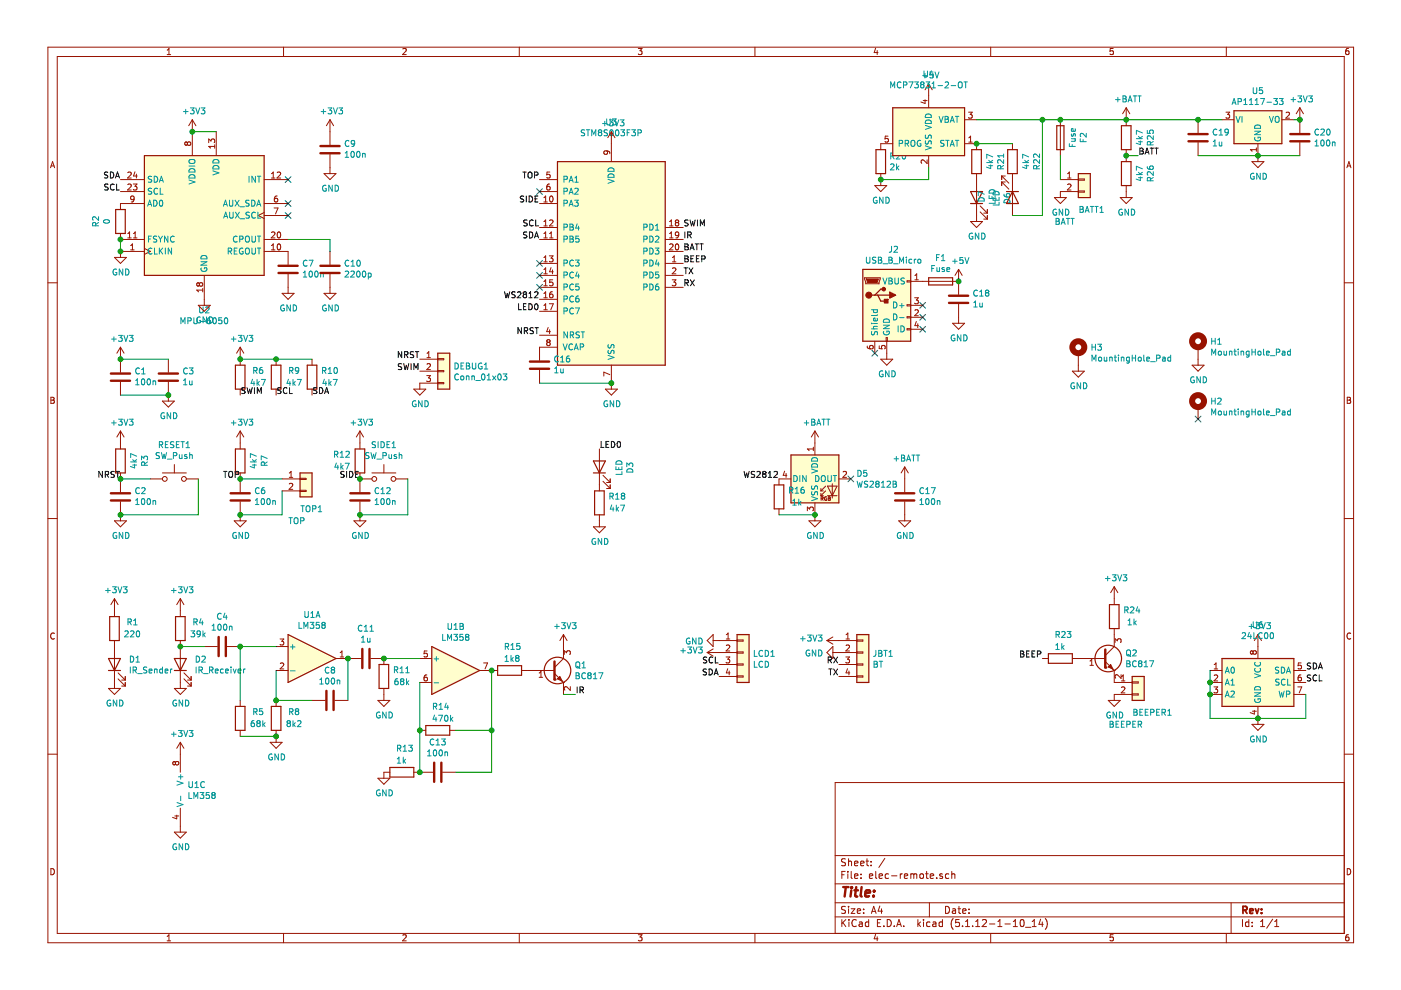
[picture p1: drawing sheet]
EESchema Schematic File Version 4
EELAYER 30 0
EELAYER END
$Descr A4 11693 8268
encoding utf-8
Sheet 1 1
Title ""
Date ""
Rev ""
Comp ""
Comment1 ""
Comment2 ""
Comment3 ""
Comment4 ""
$EndDescr
$Comp
L Sensor_Motion:MPU-6050 U2
U 1 1
P 1700 1800
F 0 "U2" H 1700 1011 50  0000 C CNN
F 1 "MPU-6050" H 1700 920 50  0000 C CNN
F 2 "Sensor_Motion:InvenSense_QFN-24_4x4mm_P0.5mm" H 1700 1000 50  0001 C CNN
F 3 "https://store.invensense.com/datasheets/invensense/MPU-6050_DataSheet_V3%204.pdf" H 1700 1650 50  0001 C CNN
	1    1700 1800
	1    0    0    -1  
$EndComp
$Comp
L Connector_Generic:Conn_01x02 BATT1
U 1 1
P 9050 1500
F 0 "BATT1" H 9000 1250 50  0000 L CNN
F 1 "BATT" H 8800 1150 50  0000 L CNN
F 2 "Connector_Molex:Molex_KK-254_AE-6410-02A_1x02_P2.54mm_Vertical" H 9050 1500 50  0001 C CNN
F 3 "~" H 9050 1500 50  0001 C CNN
	1    9050 1500
	1    0    0    -1  
$EndComp
$Comp
L Device:Fuse F2
U 1 1
P 8850 1150
F 0 "F2" V 8653 1150 50  0000 C CNN
F 1 "Fuse" V 8744 1150 50  0000 C CNN
F 2 "Fuse:Fuse_1210_3225Metric" V 8780 1150 50  0001 C CNN
F 3 "~" H 8850 1150 50  0001 C CNN
	1    8850 1150
	-1   0    0    1   
$EndComp
$Comp
L Connector:USB_B_Micro J2
U 1 1
P 7400 2550
F 0 "J2" H 7457 3017 50  0000 C CNN
F 1 "USB_B_Micro" H 7457 2926 50  0000 C CNN
F 2 "Connector_USB:USB_Micro-B_Molex-105017-0001" H 7550 2500 50  0001 C CNN
F 3 "~" H 7550 2500 50  0001 C CNN
	1    7400 2550
	1    0    0    -1  
$EndComp
$Comp
L Device:Fuse F1
U 1 1
P 7850 2350
F 0 "F1" V 7653 2350 50  0000 C CNN
F 1 "Fuse" V 7744 2350 50  0000 C CNN
F 2 "Fuse:Fuse_1210_3225Metric" V 7780 2350 50  0001 C CNN
F 3 "~" H 7850 2350 50  0001 C CNN
	1    7850 2350
	0    1    1    0   
$EndComp
$Comp
L power:GND #PWR042
U 1 1
P 7400 2950
F 0 "#PWR042" H 7400 2700 50  0001 C CNN
F 1 "GND" H 7405 2777 50  0000 C CNN
F 2 "" H 7400 2950 50  0001 C CNN
F 3 "" H 7400 2950 50  0001 C CNN
	1    7400 2950
	1    0    0    -1  
$EndComp
NoConn ~ 7300 2950
$Comp
L power:GND #PWR047
U 1 1
P 8000 2650
F 0 "#PWR047" H 8000 2400 50  0001 C CNN
F 1 "GND" H 8005 2477 50  0000 C CNN
F 2 "" H 8000 2650 50  0001 C CNN
F 3 "" H 8000 2650 50  0001 C CNN
	1    8000 2650
	1    0    0    -1  
$EndComp
$Comp
L Device:R R21
U 1 1
P 8150 1350
F 0 "R21" V 7943 1350 50  0000 C CNN
F 1 "4k7" V 8034 1350 50  0000 C CNN
F 2 "Resistor_SMD:R_0805_2012Metric" V 8080 1350 50  0001 C CNN
F 3 "~" H 8150 1350 50  0001 C CNN
	1    8150 1350
	-1   0    0    1   
$EndComp
$Comp
L Device:LED D6
U 1 1
P 8150 1650
F 0 "D6" H 8143 1395 50  0000 C CNN
F 1 "LED" H 8143 1486 50  0000 C CNN
F 2 "LED_SMD:LED_0805_2012Metric" H 8150 1650 50  0001 C CNN
F 3 "~" H 8150 1650 50  0001 C CNN
	1    8150 1650
	0    -1   -1   0   
$EndComp
$Comp
L power:+5V #PWR046
U 1 1
P 8000 2350
F 0 "#PWR046" H 8000 2200 50  0001 C CNN
F 1 "+5V" H 8015 2523 50  0000 C CNN
F 2 "" H 8000 2350 50  0001 C CNN
F 3 "" H 8000 2350 50  0001 C CNN
	1    8000 2350
	1    0    0    -1  
$EndComp
$Comp
L Device:C C18
U 1 1
P 8000 2500
F 0 "C18" H 7885 2454 50  0000 R CNN
F 1 "1u" H 7885 2545 50  0000 R CNN
F 2 "Capacitor_SMD:C_0805_2012Metric" H 8038 2350 50  0001 C CNN
F 3 "~" H 8000 2500 50  0001 C CNN
	1    8000 2500
	-1   0    0    1   
$EndComp
$Comp
L power:+5V #PWR045
U 1 1
P 7750 800
F 0 "#PWR045" H 7750 650 50  0001 C CNN
F 1 "+5V" H 7765 973 50  0000 C CNN
F 2 "" H 7750 800 50  0001 C CNN
F 3 "" H 7750 800 50  0001 C CNN
	1    7750 800 
	1    0    0    -1  
$EndComp
$Comp
L power:GND #PWR041
U 1 1
P 7350 1500
F 0 "#PWR041" H 7350 1250 50  0001 C CNN
F 1 "GND" H 7355 1327 50  0000 C CNN
F 2 "" H 7350 1500 50  0001 C CNN
F 3 "" H 7350 1500 50  0001 C CNN
	1    7350 1500
	1    0    0    -1  
$EndComp
$Comp
L Device:R R20
U 1 1
P 7350 1350
F 0 "R20" H 7420 1396 50  0000 L CNN
F 1 "2k" H 7420 1305 50  0000 L CNN
F 2 "Resistor_SMD:R_0805_2012Metric" V 7280 1350 50  0001 C CNN
F 3 "~" H 7350 1350 50  0001 C CNN
	1    7350 1350
	1    0    0    -1  
$EndComp
$Comp
L Battery_Management:MCP73831-2-OT U4
U 1 1
P 7750 1100
F 0 "U4" H 7750 1581 50  0000 C CNN
F 1 "MCP73831-2-OT" H 7750 1490 50  0000 C CNN
F 2 "Package_TO_SOT_SMD:SOT-23-5" H 7800 850 50  0001 L CIN
F 3 "http://ww1.microchip.com/downloads/en/DeviceDoc/20001984g.pdf" H 7600 1050 50  0001 C CNN
	1    7750 1100
	1    0    0    -1  
$EndComp
Wire Wire Line
	7350 1500 7750 1500
Wire Wire Line
	7750 1500 7750 1400
Connection ~ 7350 1500
$Comp
L Device:R R22
U 1 1
P 8450 1350
F 0 "R22" V 8243 1350 50  0000 C CNN
F 1 "4k7" V 8334 1350 50  0000 C CNN
F 2 "Resistor_SMD:R_0805_2012Metric" V 8380 1350 50  0001 C CNN
F 3 "~" H 8450 1350 50  0001 C CNN
	1    8450 1350
	-1   0    0    1   
$EndComp
$Comp
L Device:LED D7
U 1 1
P 8450 1650
F 0 "D7" H 8443 1395 50  0000 C CNN
F 1 "LED" H 8443 1486 50  0000 C CNN
F 2 "LED_SMD:LED_0805_2012Metric" H 8450 1650 50  0001 C CNN
F 3 "~" H 8450 1650 50  0001 C CNN
	1    8450 1650
	0    1    1    0   
$EndComp
$Comp
L power:GND #PWR048
U 1 1
P 8150 1800
F 0 "#PWR048" H 8150 1550 50  0001 C CNN
F 1 "GND" H 8155 1627 50  0000 C CNN
F 2 "" H 8150 1800 50  0001 C CNN
F 3 "" H 8150 1800 50  0001 C CNN
	1    8150 1800
	1    0    0    -1  
$EndComp
Wire Wire Line
	8450 1200 8150 1200
Connection ~ 8150 1200
Wire Wire Line
	8150 1000 8700 1000
Wire Wire Line
	8700 1000 8700 1800
Wire Wire Line
	8700 1800 8450 1800
Wire Wire Line
	8700 1000 8850 1000
Connection ~ 8700 1000
Wire Wire Line
	8850 1500 8850 1300
$Comp
L power:GND #PWR049
U 1 1
P 8850 1600
F 0 "#PWR049" H 8850 1350 50  0001 C CNN
F 1 "GND" H 8855 1427 50  0000 C CNN
F 2 "" H 8850 1600 50  0001 C CNN
F 3 "" H 8850 1600 50  0001 C CNN
	1    8850 1600
	1    0    0    -1  
$EndComp
$Comp
L Device:C C1
U 1 1
P 1000 3150
F 0 "C1" H 885 3104 50  0000 R CNN
F 1 "100n" H 885 3195 50  0000 R CNN
F 2 "Capacitor_SMD:C_0805_2012Metric" H 1038 3000 50  0001 C CNN
F 3 "~" H 1000 3150 50  0001 C CNN
	1    1000 3150
	-1   0    0    1   
$EndComp
$Comp
L Device:C C3
U 1 1
P 1400 3150
F 0 "C3" H 1285 3104 50  0000 R CNN
F 1 "1u" H 1285 3195 50  0000 R CNN
F 2 "Capacitor_SMD:C_0805_2012Metric" H 1438 3000 50  0001 C CNN
F 3 "~" H 1400 3150 50  0001 C CNN
	1    1400 3150
	-1   0    0    1   
$EndComp
$Comp
L power:+3V3 #PWR04
U 1 1
P 1000 3000
F 0 "#PWR04" H 1000 2850 50  0001 C CNN
F 1 "+3V3" H 1015 3173 50  0000 C CNN
F 2 "" H 1000 3000 50  0001 C CNN
F 3 "" H 1000 3000 50  0001 C CNN
	1    1000 3000
	1    0    0    -1  
$EndComp
$Comp
L power:GND #PWR011
U 1 1
P 1400 3300
F 0 "#PWR011" H 1400 3050 50  0001 C CNN
F 1 "GND" H 1405 3127 50  0000 C CNN
F 2 "" H 1400 3300 50  0001 C CNN
F 3 "" H 1400 3300 50  0001 C CNN
	1    1400 3300
	1    0    0    -1  
$EndComp
$Comp
L Device:C C2
U 1 1
P 1000 4150
F 0 "C2" H 885 4104 50  0000 R CNN
F 1 "100n" H 885 4195 50  0000 R CNN
F 2 "Capacitor_SMD:C_0805_2012Metric" H 1038 4000 50  0001 C CNN
F 3 "~" H 1000 4150 50  0001 C CNN
	1    1000 4150
	-1   0    0    1   
$EndComp
$Comp
L Device:R R3
U 1 1
P 1000 3850
F 0 "R3" V 793 3850 50  0000 C CNN
F 1 "4k7" V 884 3850 50  0000 C CNN
F 2 "Resistor_SMD:R_0805_2012Metric" V 930 3850 50  0001 C CNN
F 3 "~" H 1000 3850 50  0001 C CNN
	1    1000 3850
	-1   0    0    1   
$EndComp
$Comp
L power:+3V3 #PWR05
U 1 1
P 1000 3700
F 0 "#PWR05" H 1000 3550 50  0001 C CNN
F 1 "+3V3" H 1015 3873 50  0000 C CNN
F 2 "" H 1000 3700 50  0001 C CNN
F 3 "" H 1000 3700 50  0001 C CNN
	1    1000 3700
	1    0    0    -1  
$EndComp
$Comp
L power:GND #PWR06
U 1 1
P 1000 4300
F 0 "#PWR06" H 1000 4050 50  0001 C CNN
F 1 "GND" H 1005 4127 50  0000 C CNN
F 2 "" H 1000 4300 50  0001 C CNN
F 3 "" H 1000 4300 50  0001 C CNN
	1    1000 4300
	1    0    0    -1  
$EndComp
Text Label 1000 4000 2    50   ~ 0
NRST
$Comp
L Switch:SW_Push RESET1
U 1 1
P 1450 4000
F 0 "RESET1" H 1450 4285 50  0000 C CNN
F 1 "SW_Push" H 1450 4194 50  0000 C CNN
F 2 "Button_Switch_SMD:SW_SPST_FSMSM" H 1450 4200 50  0001 C CNN
F 3 "~" H 1450 4200 50  0001 C CNN
	1    1450 4000
	1    0    0    -1  
$EndComp
Wire Wire Line
	1250 4000 1000 4000
Connection ~ 1000 4000
Wire Wire Line
	1650 4000 1650 4300
Wire Wire Line
	1650 4300 1000 4300
Connection ~ 1000 4300
$Comp
L Device:R R25
U 1 1
P 9400 1150
F 0 "R25" V 9193 1150 50  0000 C CNN
F 1 "4k7" V 9284 1150 50  0000 C CNN
F 2 "Resistor_SMD:R_0805_2012Metric" V 9330 1150 50  0001 C CNN
F 3 "~" H 9400 1150 50  0001 C CNN
	1    9400 1150
	-1   0    0    1   
$EndComp
$Comp
L Device:R R26
U 1 1
P 9400 1450
F 0 "R26" V 9193 1450 50  0000 C CNN
F 1 "4k7" V 9284 1450 50  0000 C CNN
F 2 "Resistor_SMD:R_0805_2012Metric" V 9330 1450 50  0001 C CNN
F 3 "~" H 9400 1450 50  0001 C CNN
	1    9400 1450
	-1   0    0    1   
$EndComp
$Comp
L power:GND #PWR053
U 1 1
P 9400 1600
F 0 "#PWR053" H 9400 1350 50  0001 C CNN
F 1 "GND" H 9405 1427 50  0000 C CNN
F 2 "" H 9400 1600 50  0001 C CNN
F 3 "" H 9400 1600 50  0001 C CNN
	1    9400 1600
	1    0    0    -1  
$EndComp
Text Label 9500 1300 0    50   ~ 0
BATT
Wire Wire Line
	9500 1300 9400 1300
Connection ~ 9400 1300
$Comp
L MCU_ST_STM8:STM8S003F3P U3
U 1 1
P 5100 2200
F 0 "U3" H 5100 3381 50  0000 C CNN
F 1 "STM8S003F3P" H 5100 3290 50  0000 C CNN
F 2 "Package_SO:TSSOP-20_4.4x6.5mm_P0.65mm" H 5150 3300 50  0001 L CNN
F 3 "http://www.st.com/st-web-ui/static/active/en/resource/technical/document/datasheet/DM00024550.pdf" H 5050 1800 50  0001 C CNN
	1    5100 2200
	1    0    0    -1  
$EndComp
Wire Wire Line
	1000 3000 1400 3000
Connection ~ 1000 3000
Connection ~ 1400 3300
$Comp
L power:+3V3 #PWR034
U 1 1
P 5100 1200
F 0 "#PWR034" H 5100 1050 50  0001 C CNN
F 1 "+3V3" H 5115 1373 50  0000 C CNN
F 2 "" H 5100 1200 50  0001 C CNN
F 3 "" H 5100 1200 50  0001 C CNN
	1    5100 1200
	1    0    0    -1  
$EndComp
$Comp
L power:GND #PWR035
U 1 1
P 5100 3200
F 0 "#PWR035" H 5100 2950 50  0001 C CNN
F 1 "GND" H 5105 3027 50  0000 C CNN
F 2 "" H 5100 3200 50  0001 C CNN
F 3 "" H 5100 3200 50  0001 C CNN
	1    5100 3200
	1    0    0    -1  
$EndComp
Text Label 4500 2800 2    50   ~ 0
NRST
Text Label 5700 1900 0    50   ~ 0
SWIM
Wire Wire Line
	1000 3300 1400 3300
$Comp
L Device:R R6
U 1 1
P 2000 3150
F 0 "R6" H 1850 3100 50  0000 C CNN
F 1 "4k7" H 1850 3200 50  0000 C CNN
F 2 "Resistor_SMD:R_0805_2012Metric" V 1930 3150 50  0001 C CNN
F 3 "~" H 2000 3150 50  0001 C CNN
	1    2000 3150
	-1   0    0    1   
$EndComp
$Comp
L power:+3V3 #PWR016
U 1 1
P 2000 3000
F 0 "#PWR016" H 2000 2850 50  0001 C CNN
F 1 "+3V3" H 2015 3173 50  0000 C CNN
F 2 "" H 2000 3000 50  0001 C CNN
F 3 "" H 2000 3000 50  0001 C CNN
	1    2000 3000
	1    0    0    -1  
$EndComp
Text Label 2000 3300 0    50   ~ 0
SWIM
$Comp
L Device:C C16
U 1 1
P 4500 3050
F 0 "C16" H 4385 3004 50  0000 R CNN
F 1 "1u" H 4385 3095 50  0000 R CNN
F 2 "Capacitor_SMD:C_0805_2012Metric" H 4538 2900 50  0001 C CNN
F 3 "~" H 4500 3050 50  0001 C CNN
	1    4500 3050
	-1   0    0    1   
$EndComp
Wire Wire Line
	4500 3200 5100 3200
Connection ~ 5100 3200
$Comp
L power:+3V3 #PWR014
U 1 1
P 1600 1100
F 0 "#PWR014" H 1600 950 50  0001 C CNN
F 1 "+3V3" H 1615 1273 50  0000 C CNN
F 2 "" H 1600 1100 50  0001 C CNN
F 3 "" H 1600 1100 50  0001 C CNN
	1    1600 1100
	1    0    0    -1  
$EndComp
Wire Wire Line
	1600 1100 1800 1100
Connection ~ 1600 1100
$Comp
L power:GND #PWR015
U 1 1
P 1700 2500
F 0 "#PWR015" H 1700 2250 50  0001 C CNN
F 1 "GND" H 1705 2327 50  0000 C CNN
F 2 "" H 1700 2500 50  0001 C CNN
F 3 "" H 1700 2500 50  0001 C CNN
	1    1700 2500
	1    0    0    -1  
$EndComp
NoConn ~ 2400 1500
NoConn ~ 2400 1700
NoConn ~ 2400 1800
$Comp
L Device:C C7
U 1 1
P 2400 2250
F 0 "C7" H 2285 2204 50  0000 R CNN
F 1 "100n" H 2285 2295 50  0000 R CNN
F 2 "Capacitor_SMD:C_0805_2012Metric" H 2438 2100 50  0001 C CNN
F 3 "~" H 2400 2250 50  0001 C CNN
	1    2400 2250
	-1   0    0    1   
$EndComp
$Comp
L power:GND #PWR020
U 1 1
P 2400 2400
F 0 "#PWR020" H 2400 2150 50  0001 C CNN
F 1 "GND" H 2405 2227 50  0000 C CNN
F 2 "" H 2400 2400 50  0001 C CNN
F 3 "" H 2400 2400 50  0001 C CNN
	1    2400 2400
	1    0    0    -1  
$EndComp
$Comp
L Device:C C10
U 1 1
P 2750 2250
F 0 "C10" H 2635 2204 50  0000 R CNN
F 1 "2200p" H 2635 2295 50  0000 R CNN
F 2 "Capacitor_SMD:C_0805_2012Metric" H 2788 2100 50  0001 C CNN
F 3 "~" H 2750 2250 50  0001 C CNN
	1    2750 2250
	-1   0    0    1   
$EndComp
Wire Wire Line
	2400 2000 2750 2000
$Comp
L power:GND #PWR023
U 1 1
P 2750 2400
F 0 "#PWR023" H 2750 2150 50  0001 C CNN
F 1 "GND" H 2755 2227 50  0000 C CNN
F 2 "" H 2750 2400 50  0001 C CNN
F 3 "" H 2750 2400 50  0001 C CNN
	1    2750 2400
	1    0    0    -1  
$EndComp
$Comp
L power:GND #PWR03
U 1 1
P 1000 2100
F 0 "#PWR03" H 1000 1850 50  0001 C CNN
F 1 "GND" H 1005 1927 50  0000 C CNN
F 2 "" H 1000 2100 50  0001 C CNN
F 3 "" H 1000 2100 50  0001 C CNN
	1    1000 2100
	1    0    0    -1  
$EndComp
Wire Wire Line
	2750 2100 2750 2000
Wire Wire Line
	1000 2000 1000 2100
Connection ~ 1000 2100
$Comp
L Device:C C9
U 1 1
P 2750 1250
F 0 "C9" H 2635 1204 50  0000 R CNN
F 1 "100n" H 2635 1295 50  0000 R CNN
F 2 "Capacitor_SMD:C_0805_2012Metric" H 2788 1100 50  0001 C CNN
F 3 "~" H 2750 1250 50  0001 C CNN
	1    2750 1250
	-1   0    0    1   
$EndComp
$Comp
L power:GND #PWR022
U 1 1
P 2750 1400
F 0 "#PWR022" H 2750 1150 50  0001 C CNN
F 1 "GND" H 2755 1227 50  0000 C CNN
F 2 "" H 2750 1400 50  0001 C CNN
F 3 "" H 2750 1400 50  0001 C CNN
	1    2750 1400
	1    0    0    -1  
$EndComp
$Comp
L power:+3V3 #PWR021
U 1 1
P 2750 1100
F 0 "#PWR021" H 2750 950 50  0001 C CNN
F 1 "+3V3" H 2765 1273 50  0000 C CNN
F 2 "" H 2750 1100 50  0001 C CNN
F 3 "" H 2750 1100 50  0001 C CNN
	1    2750 1100
	1    0    0    -1  
$EndComp
$Comp
L Device:R R2
U 1 1
P 1000 1850
F 0 "R2" V 793 1850 50  0000 C CNN
F 1 "0" V 884 1850 50  0000 C CNN
F 2 "Resistor_SMD:R_0805_2012Metric" V 930 1850 50  0001 C CNN
F 3 "~" H 1000 1850 50  0001 C CNN
	1    1000 1850
	1    0    0    -1  
$EndComp
Connection ~ 1000 2000
$Comp
L Amplifier_Operational:LM358 U1
U 1 1
P 2600 5500
F 0 "U1" H 2600 5867 50  0000 C CNN
F 1 "LM358" H 2600 5776 50  0000 C CNN
F 2 "Package_SO:SOP-8_3.9x4.9mm_P1.27mm" H 2600 5500 50  0001 C CNN
F 3 "http://www.ti.com/lit/ds/symlink/lm2904-n.pdf" H 2600 5500 50  0001 C CNN
	1    2600 5500
	1    0    0    -1  
$EndComp
$Comp
L Amplifier_Operational:LM358 U1
U 2 1
P 3800 5600
F 0 "U1" H 3800 5967 50  0000 C CNN
F 1 "LM358" H 3800 5876 50  0000 C CNN
F 2 "Package_SO:SOP-8_3.9x4.9mm_P1.27mm" H 3800 5600 50  0001 C CNN
F 3 "http://www.ti.com/lit/ds/symlink/lm2904-n.pdf" H 3800 5600 50  0001 C CNN
	2    3800 5600
	1    0    0    -1  
$EndComp
$Comp
L Amplifier_Operational:LM358 U1
U 3 1
P 1600 6600
F 0 "U1" H 1558 6646 50  0000 L CNN
F 1 "LM358" H 1558 6555 50  0000 L CNN
F 2 "Package_SO:SOP-8_3.9x4.9mm_P1.27mm" H 1600 6600 50  0001 C CNN
F 3 "http://www.ti.com/lit/ds/symlink/lm2904-n.pdf" H 1600 6600 50  0001 C CNN
	3    1600 6600
	1    0    0    -1  
$EndComp
$Comp
L Device:C C11
U 1 1
P 3050 5500
F 0 "C11" V 2798 5500 50  0000 C CNN
F 1 "1u" V 2889 5500 50  0000 C CNN
F 2 "Capacitor_SMD:C_0805_2012Metric" H 3088 5350 50  0001 C CNN
F 3 "~" H 3050 5500 50  0001 C CNN
	1    3050 5500
	0    1    1    0   
$EndComp
$Comp
L Device:R R11
U 1 1
P 3200 5650
F 0 "R11" H 3050 5600 50  0000 C CNN
F 1 "68k" H 3050 5700 50  0000 C CNN
F 2 "Resistor_SMD:R_0805_2012Metric" V 3130 5650 50  0001 C CNN
F 3 "~" H 3200 5650 50  0001 C CNN
	1    3200 5650
	-1   0    0    1   
$EndComp
$Comp
L power:GND #PWR024
U 1 1
P 3200 5800
F 0 "#PWR024" H 3200 5550 50  0001 C CNN
F 1 "GND" H 3205 5627 50  0000 C CNN
F 2 "" H 3200 5800 50  0001 C CNN
F 3 "" H 3200 5800 50  0001 C CNN
	1    3200 5800
	1    0    0    -1  
$EndComp
$Comp
L Device:R R8
U 1 1
P 2300 6000
F 0 "R8" H 2150 5950 50  0000 C CNN
F 1 "8k2" H 2150 6050 50  0000 C CNN
F 2 "Resistor_SMD:R_0805_2012Metric" V 2230 6000 50  0001 C CNN
F 3 "~" H 2300 6000 50  0001 C CNN
	1    2300 6000
	-1   0    0    1   
$EndComp
$Comp
L Device:C C8
U 1 1
P 2750 5850
F 0 "C8" V 2498 5850 50  0000 C CNN
F 1 "100n" V 2589 5850 50  0000 C CNN
F 2 "Capacitor_SMD:C_0805_2012Metric" H 2788 5700 50  0001 C CNN
F 3 "~" H 2750 5850 50  0001 C CNN
	1    2750 5850
	0    1    1    0   
$EndComp
Connection ~ 2900 5500
Wire Wire Line
	2900 5500 2900 5850
Wire Wire Line
	2300 5600 2300 5850
Wire Wire Line
	2300 5850 2600 5850
Connection ~ 2300 5850
$Comp
L Device:R R5
U 1 1
P 2000 6000
F 0 "R5" H 1850 5950 50  0000 C CNN
F 1 "68k" H 1850 6050 50  0000 C CNN
F 2 "Resistor_SMD:R_0805_2012Metric" V 1930 6000 50  0001 C CNN
F 3 "~" H 2000 6000 50  0001 C CNN
	1    2000 6000
	-1   0    0    1   
$EndComp
Wire Wire Line
	2300 5400 2000 5400
Wire Wire Line
	2000 5400 2000 5850
$Comp
L power:GND #PWR019
U 1 1
P 2300 6150
F 0 "#PWR019" H 2300 5900 50  0001 C CNN
F 1 "GND" H 2305 5977 50  0000 C CNN
F 2 "" H 2300 6150 50  0001 C CNN
F 3 "" H 2300 6150 50  0001 C CNN
	1    2300 6150
	1    0    0    -1  
$EndComp
Wire Wire Line
	2000 6150 2300 6150
Connection ~ 2300 6150
Wire Wire Line
	3200 5500 3500 5500
Connection ~ 3200 5500
$Comp
L Device:R R14
U 1 1
P 3650 6100
F 0 "R14" V 3450 6050 50  0000 L CNN
F 1 "470k" V 3550 6050 50  0000 L CNN
F 2 "Resistor_SMD:R_0805_2012Metric" V 3580 6100 50  0001 C CNN
F 3 "~" H 3650 6100 50  0001 C CNN
	1    3650 6100
	0    1    1    0   
$EndComp
$Comp
L Device:C C13
U 1 1
P 3650 6450
F 0 "C13" V 3398 6450 50  0000 C CNN
F 1 "100n" V 3489 6450 50  0000 C CNN
F 2 "Capacitor_SMD:C_0805_2012Metric" H 3688 6300 50  0001 C CNN
F 3 "~" H 3650 6450 50  0001 C CNN
	1    3650 6450
	0    1    1    0   
$EndComp
Wire Wire Line
	3500 5700 3500 6100
Connection ~ 3500 6100
Wire Wire Line
	3500 6100 3500 6450
Wire Wire Line
	4100 5600 4100 6100
Wire Wire Line
	4100 6450 3800 6450
Wire Wire Line
	3800 6100 4100 6100
Connection ~ 4100 6100
Wire Wire Line
	4100 6100 4100 6450
$Comp
L Device:R R13
U 1 1
P 3350 6450
F 0 "R13" V 3150 6400 50  0000 L CNN
F 1 "1k" V 3250 6400 50  0000 L CNN
F 2 "Resistor_SMD:R_0805_2012Metric" V 3280 6450 50  0001 C CNN
F 3 "~" H 3350 6450 50  0001 C CNN
	1    3350 6450
	0    1    1    0   
$EndComp
Connection ~ 3500 6450
$Comp
L power:GND #PWR025
U 1 1
P 3200 6450
F 0 "#PWR025" H 3200 6200 50  0001 C CNN
F 1 "GND" H 3205 6277 50  0000 C CNN
F 2 "" H 3200 6450 50  0001 C CNN
F 3 "" H 3200 6450 50  0001 C CNN
	1    3200 6450
	1    0    0    -1  
$EndComp
$Comp
L Device:C C4
U 1 1
P 1850 5400
F 0 "C4" V 1598 5400 50  0000 C CNN
F 1 "100n" V 1689 5400 50  0000 C CNN
F 2 "Capacitor_SMD:C_0805_2012Metric" H 1888 5250 50  0001 C CNN
F 3 "~" H 1850 5400 50  0001 C CNN
	1    1850 5400
	0    1    1    0   
$EndComp
Connection ~ 2000 5400
$Comp
L Device:R R15
U 1 1
P 4250 5600
F 0 "R15" V 4050 5550 50  0000 L CNN
F 1 "1k8" V 4150 5550 50  0000 L CNN
F 2 "Resistor_SMD:R_0805_2012Metric" V 4180 5600 50  0001 C CNN
F 3 "~" H 4250 5600 50  0001 C CNN
	1    4250 5600
	0    1    1    0   
$EndComp
Connection ~ 4100 5600
$Comp
L Device:R R4
U 1 1
P 1500 5250
F 0 "R4" H 1350 5200 50  0000 C CNN
F 1 "39k" H 1350 5300 50  0000 C CNN
F 2 "Resistor_SMD:R_0805_2012Metric" V 1430 5250 50  0001 C CNN
F 3 "~" H 1500 5250 50  0001 C CNN
	1    1500 5250
	-1   0    0    1   
$EndComp
Wire Wire Line
	1500 5400 1700 5400
$Comp
L power:+3V3 #PWR07
U 1 1
P 1500 5100
F 0 "#PWR07" H 1500 4950 50  0001 C CNN
F 1 "+3V3" H 1515 5273 50  0000 C CNN
F 2 "" H 1500 5100 50  0001 C CNN
F 3 "" H 1500 5100 50  0001 C CNN
	1    1500 5100
	1    0    0    -1  
$EndComp
$Comp
L power:+3V3 #PWR09
U 1 1
P 1500 6300
F 0 "#PWR09" H 1500 6150 50  0001 C CNN
F 1 "+3V3" H 1515 6473 50  0000 C CNN
F 2 "" H 1500 6300 50  0001 C CNN
F 3 "" H 1500 6300 50  0001 C CNN
	1    1500 6300
	1    0    0    -1  
$EndComp
$Comp
L power:GND #PWR010
U 1 1
P 1500 6900
F 0 "#PWR010" H 1500 6650 50  0001 C CNN
F 1 "GND" H 1505 6727 50  0000 C CNN
F 2 "" H 1500 6900 50  0001 C CNN
F 3 "" H 1500 6900 50  0001 C CNN
	1    1500 6900
	1    0    0    -1  
$EndComp
$Comp
L Device:LED D2
U 1 1
P 1500 5550
F 0 "D2" V 1539 5432 50  0000 R CNN
F 1 "IR_Receiver" V 1448 5432 50  0000 R CNN
F 2 "LED_THT:LED_D3.0mm" H 1500 5550 50  0001 C CNN
F 3 "~" H 1500 5550 50  0001 C CNN
	1    1500 5550
	0    -1   -1   0   
$EndComp
Connection ~ 1500 5400
$Comp
L power:GND #PWR08
U 1 1
P 1500 5700
F 0 "#PWR08" H 1500 5450 50  0001 C CNN
F 1 "GND" H 1505 5527 50  0000 C CNN
F 2 "" H 1500 5700 50  0001 C CNN
F 3 "" H 1500 5700 50  0001 C CNN
	1    1500 5700
	1    0    0    -1  
$EndComp
$Comp
L Device:R R1
U 1 1
P 950 5250
F 0 "R1" H 800 5200 50  0000 C CNN
F 1 "220" H 800 5300 50  0000 C CNN
F 2 "Resistor_SMD:R_0805_2012Metric" V 880 5250 50  0001 C CNN
F 3 "~" H 950 5250 50  0001 C CNN
	1    950  5250
	-1   0    0    1   
$EndComp
$Comp
L Device:LED D1
U 1 1
P 950 5550
F 0 "D1" V 989 5432 50  0000 R CNN
F 1 "IR_Sender" V 898 5432 50  0000 R CNN
F 2 "LED_THT:LED_D3.0mm" H 950 5550 50  0001 C CNN
F 3 "~" H 950 5550 50  0001 C CNN
	1    950  5550
	0    -1   -1   0   
$EndComp
$Comp
L power:+3V3 #PWR01
U 1 1
P 950 5100
F 0 "#PWR01" H 950 4950 50  0001 C CNN
F 1 "+3V3" H 965 5273 50  0000 C CNN
F 2 "" H 950 5100 50  0001 C CNN
F 3 "" H 950 5100 50  0001 C CNN
	1    950  5100
	1    0    0    -1  
$EndComp
$Comp
L power:GND #PWR02
U 1 1
P 950 5700
F 0 "#PWR02" H 950 5450 50  0001 C CNN
F 1 "GND" H 955 5527 50  0000 C CNN
F 2 "" H 950 5700 50  0001 C CNN
F 3 "" H 950 5700 50  0001 C CNN
	1    950  5700
	1    0    0    -1  
$EndComp
$Comp
L power:+3V3 #PWR032
U 1 1
P 4700 5400
F 0 "#PWR032" H 4700 5250 50  0001 C CNN
F 1 "+3V3" H 4715 5573 50  0000 C CNN
F 2 "" H 4700 5400 50  0001 C CNN
F 3 "" H 4700 5400 50  0001 C CNN
	1    4700 5400
	1    0    0    -1  
$EndComp
$Comp
L power:+3V3 #PWR057
U 1 1
P 10850 1000
F 0 "#PWR057" H 10850 850 50  0001 C CNN
F 1 "+3V3" H 10865 1173 50  0000 C CNN
F 2 "" H 10850 1000 50  0001 C CNN
F 3 "" H 10850 1000 50  0001 C CNN
	1    10850 1000
	1    0    0    -1  
$EndComp
Wire Wire Line
	10800 1000 10850 1000
Connection ~ 10850 1000
$Comp
L Device:C C20
U 1 1
P 10850 1150
F 0 "C20" H 10965 1196 50  0000 L CNN
F 1 "100n" H 10965 1105 50  0000 L CNN
F 2 "Capacitor_SMD:C_0805_2012Metric" H 10888 1000 50  0001 C CNN
F 3 "~" H 10850 1150 50  0001 C CNN
	1    10850 1150
	1    0    0    -1  
$EndComp
Connection ~ 9400 1000
Wire Wire Line
	10500 1300 10850 1300
Wire Wire Line
	10000 1300 10500 1300
Connection ~ 10500 1300
$Comp
L power:GND #PWR054
U 1 1
P 10500 1300
F 0 "#PWR054" H 10500 1050 50  0001 C CNN
F 1 "GND" H 10505 1127 50  0000 C CNN
F 2 "" H 10500 1300 50  0001 C CNN
F 3 "" H 10500 1300 50  0001 C CNN
	1    10500 1300
	1    0    0    -1  
$EndComp
Wire Wire Line
	9400 1000 10000 1000
Wire Wire Line
	10000 1000 10200 1000
Connection ~ 10000 1000
$Comp
L Device:C C19
U 1 1
P 10000 1150
F 0 "C19" H 10115 1196 50  0000 L CNN
F 1 "1u" H 10115 1105 50  0000 L CNN
F 2 "Capacitor_SMD:C_0805_2012Metric" H 10038 1000 50  0001 C CNN
F 3 "~" H 10000 1150 50  0001 C CNN
	1    10000 1150
	1    0    0    -1  
$EndComp
$Comp
L Regulator_Linear:AP1117-33 U5
U 1 1
P 10500 1000
F 0 "U5" H 10500 1242 50  0000 C CNN
F 1 "AP1117-33" H 10500 1151 50  0000 C CNN
F 2 "Package_TO_SOT_SMD:SOT-223-3_TabPin2" H 10500 1200 50  0001 C CNN
F 3 "http://www.diodes.com/datasheets/AP1117.pdf" H 10600 750 50  0001 C CNN
	1    10500 1000
	1    0    0    -1  
$EndComp
Text Label 4500 1900 2    50   ~ 0
SCL
Text Label 4500 2000 2    50   ~ 0
SDA
Text Label 5700 2300 0    50   ~ 0
TX
Text Label 5700 2400 0    50   ~ 0
RX
Text Label 5700 2200 0    50   ~ 0
BEEP
Text Label 1000 1600 2    50   ~ 0
SCL
Text Label 1000 1500 2    50   ~ 0
SDA
$Comp
L Device:R R9
U 1 1
P 2300 3150
F 0 "R9" H 2150 3100 50  0000 C CNN
F 1 "4k7" H 2150 3200 50  0000 C CNN
F 2 "Resistor_SMD:R_0805_2012Metric" V 2230 3150 50  0001 C CNN
F 3 "~" H 2300 3150 50  0001 C CNN
	1    2300 3150
	-1   0    0    1   
$EndComp
$Comp
L Device:R R10
U 1 1
P 2600 3150
F 0 "R10" H 2450 3100 50  0000 C CNN
F 1 "4k7" H 2450 3200 50  0000 C CNN
F 2 "Resistor_SMD:R_0805_2012Metric" V 2530 3150 50  0001 C CNN
F 3 "~" H 2600 3150 50  0001 C CNN
	1    2600 3150
	-1   0    0    1   
$EndComp
Text Label 2300 3300 0    50   ~ 0
SCL
Text Label 2600 3300 0    50   ~ 0
SDA
Wire Wire Line
	2600 3000 2300 3000
Connection ~ 2000 3000
Connection ~ 2300 3000
Wire Wire Line
	2300 3000 2000 3000
Text Label 4800 5800 0    50   ~ 0
IR
Text Label 5700 2000 0    50   ~ 0
IR
Text Label 5700 2100 0    50   ~ 0
BATT
Text Label 2000 4000 2    50   ~ 0
TOP
$Comp
L Device:C C6
U 1 1
P 2000 4150
F 0 "C6" H 1885 4104 50  0000 R CNN
F 1 "100n" H 1885 4195 50  0000 R CNN
F 2 "Capacitor_SMD:C_0805_2012Metric" H 2038 4000 50  0001 C CNN
F 3 "~" H 2000 4150 50  0001 C CNN
	1    2000 4150
	-1   0    0    1   
$EndComp
$Comp
L Device:R R7
U 1 1
P 2000 3850
F 0 "R7" V 1793 3850 50  0000 C CNN
F 1 "4k7" V 1884 3850 50  0000 C CNN
F 2 "Resistor_SMD:R_0805_2012Metric" V 1930 3850 50  0001 C CNN
F 3 "~" H 2000 3850 50  0001 C CNN
	1    2000 3850
	-1   0    0    1   
$EndComp
$Comp
L power:+3V3 #PWR017
U 1 1
P 2000 3700
F 0 "#PWR017" H 2000 3550 50  0001 C CNN
F 1 "+3V3" H 2015 3873 50  0000 C CNN
F 2 "" H 2000 3700 50  0001 C CNN
F 3 "" H 2000 3700 50  0001 C CNN
	1    2000 3700
	1    0    0    -1  
$EndComp
$Comp
L power:GND #PWR018
U 1 1
P 2000 4300
F 0 "#PWR018" H 2000 4050 50  0001 C CNN
F 1 "GND" H 2005 4127 50  0000 C CNN
F 2 "" H 2000 4300 50  0001 C CNN
F 3 "" H 2000 4300 50  0001 C CNN
	1    2000 4300
	1    0    0    -1  
$EndComp
$Comp
L Device:LED D3
U 1 1
P 5000 3900
F 0 "D3" H 4993 3645 50  0000 C CNN
F 1 "LED" H 4993 3736 50  0000 C CNN
F 2 "LED_SMD:LED_0805_2012Metric" H 5000 3900 50  0001 C CNN
F 3 "~" H 5000 3900 50  0001 C CNN
	1    5000 3900
	0    -1   -1   0   
$EndComp
$Comp
L Device:R R18
U 1 1
P 5000 4200
F 0 "R18" H 4850 4150 50  0000 C CNN
F 1 "4k7" H 4850 4250 50  0000 C CNN
F 2 "Resistor_SMD:R_0805_2012Metric" V 4930 4200 50  0001 C CNN
F 3 "~" H 5000 4200 50  0001 C CNN
	1    5000 4200
	-1   0    0    1   
$EndComp
$Comp
L power:GND #PWR033
U 1 1
P 5000 4350
F 0 "#PWR033" H 5000 4100 50  0001 C CNN
F 1 "GND" H 5005 4177 50  0000 C CNN
F 2 "" H 5000 4350 50  0001 C CNN
F 3 "" H 5000 4350 50  0001 C CNN
	1    5000 4350
	1    0    0    -1  
$EndComp
$Comp
L Memory_EEPROM:24LC00 U6
U 1 1
P 10500 5700
F 0 "U6" H 10500 6181 50  0000 C CNN
F 1 "24LC00" H 10500 6090 50  0000 C CNN
F 2 "Package_SO:SOP-8_3.9x4.9mm_P1.27mm" H 10500 5700 50  0001 C CNN
F 3 "http://ww1.microchip.com/downloads/en/DeviceDoc/21178G.pdf" H 10500 5700 50  0001 C CNN
	1    10500 5700
	1    0    0    -1  
$EndComp
Text Label 10900 5600 0    50   ~ 0
SDA
Text Label 10900 5700 0    50   ~ 0
SCL
Wire Wire Line
	10900 5800 10900 6000
Wire Wire Line
	10900 6000 10500 6000
Wire Wire Line
	10100 5600 10100 5700
Wire Wire Line
	10100 6000 10500 6000
Connection ~ 10100 5700
Wire Wire Line
	10100 5700 10100 5800
Connection ~ 10100 5800
Wire Wire Line
	10100 5800 10100 6000
Connection ~ 10500 6000
$Comp
L power:GND #PWR056
U 1 1
P 10500 6000
F 0 "#PWR056" H 10500 5750 50  0001 C CNN
F 1 "GND" H 10505 5827 50  0000 C CNN
F 2 "" H 10500 6000 50  0001 C CNN
F 3 "" H 10500 6000 50  0001 C CNN
	1    10500 6000
	1    0    0    -1  
$EndComp
$Comp
L power:+3V3 #PWR055
U 1 1
P 10500 5400
F 0 "#PWR055" H 10500 5250 50  0001 C CNN
F 1 "+3V3" H 10515 5573 50  0000 C CNN
F 2 "" H 10500 5400 50  0001 C CNN
F 3 "" H 10500 5400 50  0001 C CNN
	1    10500 5400
	1    0    0    -1  
$EndComp
NoConn ~ 7700 2550
NoConn ~ 7700 2650
NoConn ~ 7700 2750
Connection ~ 8000 2350
Text Label 3000 4000 2    50   ~ 0
SIDE
$Comp
L Device:C C12
U 1 1
P 3000 4150
F 0 "C12" H 2885 4104 50  0000 R CNN
F 1 "100n" H 2885 4195 50  0000 R CNN
F 2 "Capacitor_SMD:C_0805_2012Metric" H 3038 4000 50  0001 C CNN
F 3 "~" H 3000 4150 50  0001 C CNN
	1    3000 4150
	-1   0    0    1   
$EndComp
$Comp
L Device:R R12
U 1 1
P 3000 3850
F 0 "R12" H 3150 3800 50  0000 C CNN
F 1 "4k7" H 3150 3900 50  0000 C CNN
F 2 "Resistor_SMD:R_0805_2012Metric" V 2930 3850 50  0001 C CNN
F 3 "~" H 3000 3850 50  0001 C CNN
	1    3000 3850
	-1   0    0    1   
$EndComp
$Comp
L power:+3V3 #PWR026
U 1 1
P 3000 3700
F 0 "#PWR026" H 3000 3550 50  0001 C CNN
F 1 "+3V3" H 3015 3873 50  0000 C CNN
F 2 "" H 3000 3700 50  0001 C CNN
F 3 "" H 3000 3700 50  0001 C CNN
	1    3000 3700
	1    0    0    -1  
$EndComp
$Comp
L power:GND #PWR027
U 1 1
P 3000 4300
F 0 "#PWR027" H 3000 4050 50  0001 C CNN
F 1 "GND" H 3005 4127 50  0000 C CNN
F 2 "" H 3000 4300 50  0001 C CNN
F 3 "" H 3000 4300 50  0001 C CNN
	1    3000 4300
	1    0    0    -1  
$EndComp
Text Label 4500 1700 2    50   ~ 0
SIDE
$Comp
L power:GND #PWR051
U 1 1
P 9300 5800
F 0 "#PWR051" H 9300 5550 50  0001 C CNN
F 1 "GND" H 9305 5627 50  0000 C CNN
F 2 "" H 9300 5800 50  0001 C CNN
F 3 "" H 9300 5800 50  0001 C CNN
	1    9300 5800
	1    0    0    -1  
$EndComp
$Comp
L Device:R R24
U 1 1
P 9300 5150
F 0 "R24" H 9150 5100 50  0000 C CNN
F 1 "1k" H 9150 5200 50  0000 C CNN
F 2 "Resistor_SMD:R_0805_2012Metric" V 9230 5150 50  0001 C CNN
F 3 "~" H 9300 5150 50  0001 C CNN
	1    9300 5150
	-1   0    0    1   
$EndComp
$Comp
L Device:R R23
U 1 1
P 8850 5500
F 0 "R23" V 8650 5450 50  0000 L CNN
F 1 "1k" V 8750 5450 50  0000 L CNN
F 2 "Resistor_SMD:R_0805_2012Metric" V 8780 5500 50  0001 C CNN
F 3 "~" H 8850 5500 50  0001 C CNN
	1    8850 5500
	0    1    1    0   
$EndComp
Text Label 8700 5500 2    50   ~ 0
BEEP
$Comp
L power:+3V3 #PWR050
U 1 1
P 9300 5000
F 0 "#PWR050" H 9300 4850 50  0001 C CNN
F 1 "+3V3" H 9315 5173 50  0000 C CNN
F 2 "" H 9300 5000 50  0001 C CNN
F 3 "" H 9300 5000 50  0001 C CNN
	1    9300 5000
	1    0    0    -1  
$EndComp
$Comp
L Connector_Generic:Conn_01x04 LCD1
U 1 1
P 6200 5450
F 0 "LCD1" H 6280 5442 50  0000 L CNN
F 1 "LCD" H 6280 5351 50  0000 L CNN
F 2 "Connector_PinHeader_2.54mm:PinHeader_1x04_P2.54mm_Vertical" H 6200 5450 50  0001 C CNN
F 3 "~" H 6200 5450 50  0001 C CNN
	1    6200 5450
	1    0    0    -1  
$EndComp
$Comp
L power:GND #PWR037
U 1 1
P 6000 5350
F 0 "#PWR037" H 6000 5100 50  0001 C CNN
F 1 "GND" V 6005 5222 50  0000 R CNN
F 2 "" H 6000 5350 50  0001 C CNN
F 3 "" H 6000 5350 50  0001 C CNN
	1    6000 5350
	0    1    1    0   
$EndComp
$Comp
L power:+3V3 #PWR038
U 1 1
P 6000 5450
F 0 "#PWR038" H 6000 5300 50  0001 C CNN
F 1 "+3V3" V 6015 5578 50  0000 L CNN
F 2 "" H 6000 5450 50  0001 C CNN
F 3 "" H 6000 5450 50  0001 C CNN
	1    6000 5450
	0    -1   -1   0   
$EndComp
Text Label 6000 5550 2    50   ~ 0
SCL
Text Label 6000 5650 2    50   ~ 0
SDA
Text Label 5000 3750 0    50   ~ 0
LED0
Text Label 4500 2600 2    50   ~ 0
LED0
NoConn ~ 7100 4000
$Comp
L power:GND #PWR040
U 1 1
P 6800 4300
F 0 "#PWR040" H 6800 4050 50  0001 C CNN
F 1 "GND" H 6805 4127 50  0000 C CNN
F 2 "" H 6800 4300 50  0001 C CNN
F 3 "" H 6800 4300 50  0001 C CNN
	1    6800 4300
	1    0    0    -1  
$EndComp
$Comp
L power:+BATT #PWR052
U 1 1
P 9400 1000
F 0 "#PWR052" H 9400 850 50  0001 C CNN
F 1 "+BATT" H 9415 1173 50  0000 C CNN
F 2 "" H 9400 1000 50  0001 C CNN
F 3 "" H 9400 1000 50  0001 C CNN
	1    9400 1000
	1    0    0    -1  
$EndComp
$Comp
L power:+BATT #PWR039
U 1 1
P 6800 3700
F 0 "#PWR039" H 6800 3550 50  0001 C CNN
F 1 "+BATT" H 6815 3873 50  0000 C CNN
F 2 "" H 6800 3700 50  0001 C CNN
F 3 "" H 6800 3700 50  0001 C CNN
	1    6800 3700
	1    0    0    -1  
$EndComp
$Comp
L Device:C C17
U 1 1
P 7550 4150
F 0 "C17" H 7435 4104 50  0000 R CNN
F 1 "100n" H 7435 4195 50  0000 R CNN
F 2 "Capacitor_SMD:C_0805_2012Metric" H 7588 4000 50  0001 C CNN
F 3 "~" H 7550 4150 50  0001 C CNN
	1    7550 4150
	-1   0    0    1   
$EndComp
$Comp
L power:GND #PWR044
U 1 1
P 7550 4300
F 0 "#PWR044" H 7550 4050 50  0001 C CNN
F 1 "GND" H 7555 4127 50  0000 C CNN
F 2 "" H 7550 4300 50  0001 C CNN
F 3 "" H 7550 4300 50  0001 C CNN
	1    7550 4300
	1    0    0    -1  
$EndComp
$Comp
L power:+BATT #PWR043
U 1 1
P 7550 4000
F 0 "#PWR043" H 7550 3850 50  0001 C CNN
F 1 "+BATT" H 7565 4173 50  0000 C CNN
F 2 "" H 7550 4000 50  0001 C CNN
F 3 "" H 7550 4000 50  0001 C CNN
	1    7550 4000
	1    0    0    -1  
$EndComp
Text Label 6500 4000 2    50   ~ 0
WS2812
Text Label 4500 2500 2    50   ~ 0
WS2812
NoConn ~ 4500 2400
Wire Wire Line
	4700 5800 4800 5800
$Comp
L Connector_Generic:Conn_01x02 TOP1
U 1 1
P 2550 4000
F 0 "TOP1" H 2500 3750 50  0000 L CNN
F 1 "TOP" H 2400 3650 50  0000 L CNN
F 2 "Connector_PinHeader_2.00mm:PinHeader_1x02_P2.00mm_Vertical" H 2550 4000 50  0001 C CNN
F 3 "~" H 2550 4000 50  0001 C CNN
	1    2550 4000
	1    0    0    -1  
$EndComp
Wire Wire Line
	2350 4000 2000 4000
Connection ~ 2000 4000
Wire Wire Line
	2000 4300 2350 4300
Wire Wire Line
	2350 4300 2350 4100
Connection ~ 2000 4300
Connection ~ 3000 4300
$Comp
L Transistor_BJT:BC817 Q1
U 1 1
P 4600 5600
F 0 "Q1" H 4791 5646 50  0000 L CNN
F 1 "BC817" H 4791 5555 50  0000 L CNN
F 2 "Package_TO_SOT_SMD:SOT-23" H 4800 5525 50  0001 L CIN
F 3 "https://www.onsemi.com/pub/Collateral/BC818-D.pdf" H 4600 5600 50  0001 L CNN
	1    4600 5600
	1    0    0    -1  
$EndComp
$Comp
L Transistor_BJT:BC817 Q2
U 1 1
P 9200 5500
F 0 "Q2" H 9391 5546 50  0000 L CNN
F 1 "BC817" H 9391 5455 50  0000 L CNN
F 2 "Package_TO_SOT_SMD:SOT-23" H 9400 5425 50  0001 L CIN
F 3 "https://www.onsemi.com/pub/Collateral/BC818-D.pdf" H 9200 5500 50  0001 L CNN
	1    9200 5500
	1    0    0    -1  
$EndComp
$Comp
L Switch:SW_Push SIDE1
U 1 1
P 3200 4000
F 0 "SIDE1" H 3200 4285 50  0000 C CNN
F 1 "SW_Push" H 3200 4194 50  0000 C CNN
F 2 "Button_Switch_SMD:SW_SPST_B3U-3000P" H 3200 4200 50  0001 C CNN
F 3 "~" H 3200 4200 50  0001 C CNN
	1    3200 4000
	1    0    0    -1  
$EndComp
Connection ~ 3000 4000
Wire Wire Line
	3400 4000 3400 4300
Wire Wire Line
	3000 4300 3400 4300
$Comp
L Connector_Generic:Conn_01x02 BEEPER1
U 1 1
P 9500 5700
F 0 "BEEPER1" H 9450 5450 50  0000 L CNN
F 1 "BEEPER" H 9250 5350 50  0000 L CNN
F 2 "Connector_PinHeader_2.00mm:PinHeader_1x02_P2.00mm_Vertical" H 9500 5700 50  0001 C CNN
F 3 "~" H 9500 5700 50  0001 C CNN
	1    9500 5700
	1    0    0    -1  
$EndComp
$Comp
L Connector_Generic:Conn_01x03 DEBUG1
U 1 1
P 3700 3100
F 0 "DEBUG1" H 3780 3142 50  0000 L CNN
F 1 "Conn_01x03" H 3780 3051 50  0000 L CNN
F 2 "Connector_Molex:Molex_KK-254_AE-6410-03A_1x03_P2.54mm_Vertical" H 3700 3100 50  0001 C CNN
F 3 "~" H 3700 3100 50  0001 C CNN
	1    3700 3100
	1    0    0    -1  
$EndComp
Text Label 3500 3100 2    50   ~ 0
SWIM
$Comp
L power:GND #PWR0101
U 1 1
P 3500 3200
F 0 "#PWR0101" H 3500 2950 50  0001 C CNN
F 1 "GND" H 3505 3027 50  0000 C CNN
F 2 "" H 3500 3200 50  0001 C CNN
F 3 "" H 3500 3200 50  0001 C CNN
	1    3500 3200
	1    0    0    -1  
$EndComp
Text Label 3500 3000 2    50   ~ 0
NRST
$Comp
L Mechanical:MountingHole_Pad H1
U 1 1
P 10000 2900
F 0 "H1" H 10100 2949 50  0000 L CNN
F 1 "MountingHole_Pad" H 10100 2858 50  0000 L CNN
F 2 "MountingHole:MountingHole_3.2mm_M3_DIN965_Pad" H 10000 2900 50  0001 C CNN
F 3 "~" H 10000 2900 50  0001 C CNN
	1    10000 2900
	1    0    0    -1  
$EndComp
$Comp
L Mechanical:MountingHole_Pad H2
U 1 1
P 10000 3400
F 0 "H2" H 10100 3449 50  0000 L CNN
F 1 "MountingHole_Pad" H 10100 3358 50  0000 L CNN
F 2 "MountingHole:MountingHole_3.2mm_M3" H 10000 3400 50  0001 C CNN
F 3 "~" H 10000 3400 50  0001 C CNN
	1    10000 3400
	1    0    0    -1  
$EndComp
$Comp
L power:GND #PWR028
U 1 1
P 10000 3000
F 0 "#PWR028" H 10000 2750 50  0001 C CNN
F 1 "GND" H 10005 2827 50  0000 C CNN
F 2 "" H 10000 3000 50  0001 C CNN
F 3 "" H 10000 3000 50  0001 C CNN
	1    10000 3000
	1    0    0    -1  
$EndComp
$Comp
L Connector_Generic:Conn_01x04 JBT1
U 1 1
P 7200 5450
F 0 "JBT1" H 7280 5442 50  0000 L CNN
F 1 "BT" H 7280 5351 50  0000 L CNN
F 2 "Connector_PinHeader_2.54mm:PinHeader_1x04_P2.54mm_Vertical" H 7200 5450 50  0001 C CNN
F 3 "~" H 7200 5450 50  0001 C CNN
	1    7200 5450
	1    0    0    -1  
$EndComp
Text Label 7000 5650 2    50   ~ 0
TX
Text Label 7000 5550 2    50   ~ 0
RX
Text Label 4500 1500 2    50   ~ 0
TOP
$Comp
L Mechanical:MountingHole_Pad H3
U 1 1
P 9000 2950
F 0 "H3" H 9100 2999 50  0000 L CNN
F 1 "MountingHole_Pad" H 9100 2908 50  0000 L CNN
F 2 "MountingHole:MountingHole_3.2mm_M3_DIN965_Pad" H 9000 2950 50  0001 C CNN
F 3 "~" H 9000 2950 50  0001 C CNN
	1    9000 2950
	1    0    0    -1  
$EndComp
$Comp
L power:GND #PWR012
U 1 1
P 9000 3050
F 0 "#PWR012" H 9000 2800 50  0001 C CNN
F 1 "GND" H 9005 2877 50  0000 C CNN
F 2 "" H 9000 3050 50  0001 C CNN
F 3 "" H 9000 3050 50  0001 C CNN
	1    9000 3050
	1    0    0    -1  
$EndComp
$Comp
L power:GND #PWR0102
U 1 1
P 7000 5450
F 0 "#PWR0102" H 7000 5200 50  0001 C CNN
F 1 "GND" V 7005 5322 50  0000 R CNN
F 2 "" H 7000 5450 50  0001 C CNN
F 3 "" H 7000 5450 50  0001 C CNN
	1    7000 5450
	0    1    1    0   
$EndComp
$Comp
L power:+3V3 #PWR0103
U 1 1
P 7000 5350
F 0 "#PWR0103" H 7000 5200 50  0001 C CNN
F 1 "+3V3" V 7015 5478 50  0000 L CNN
F 2 "" H 7000 5350 50  0001 C CNN
F 3 "" H 7000 5350 50  0001 C CNN
	1    7000 5350
	0    -1   -1   0   
$EndComp
$Comp
L Device:R R16
U 1 1
P 6500 4150
F 0 "R16" H 6350 4100 50  0000 C CNN
F 1 "1k" H 6350 4200 50  0000 C CNN
F 2 "Resistor_SMD:R_0805_2012Metric" V 6430 4150 50  0001 C CNN
F 3 "~" H 6500 4150 50  0001 C CNN
	1    6500 4150
	-1   0    0    1   
$EndComp
$Comp
L LED:WS2812B D5
U 1 1
P 6800 4000
F 0 "D5" H 7144 4046 50  0000 L CNN
F 1 "WS2812B" H 7144 3955 50  0000 L CNN
F 2 "LED_SMD:LED_WS2812B_PLCC4_5.0x5.0mm_P3.2mm" H 6850 3700 50  0001 L TNN
F 3 "https://cdn-shop.adafruit.com/datasheets/WS2812B.pdf" H 6900 3625 50  0001 L TNN
	1    6800 4000
	1    0    0    -1  
$EndComp
Wire Wire Line
	6800 4300 6500 4300
Connection ~ 6800 4300
Wire Wire Line
	8850 1000 9400 1000
Connection ~ 8850 1000
NoConn ~ 10000 3500
NoConn ~ 4500 2200
NoConn ~ 4500 2300
NoConn ~ 4500 1600
$EndSCHEMATC
